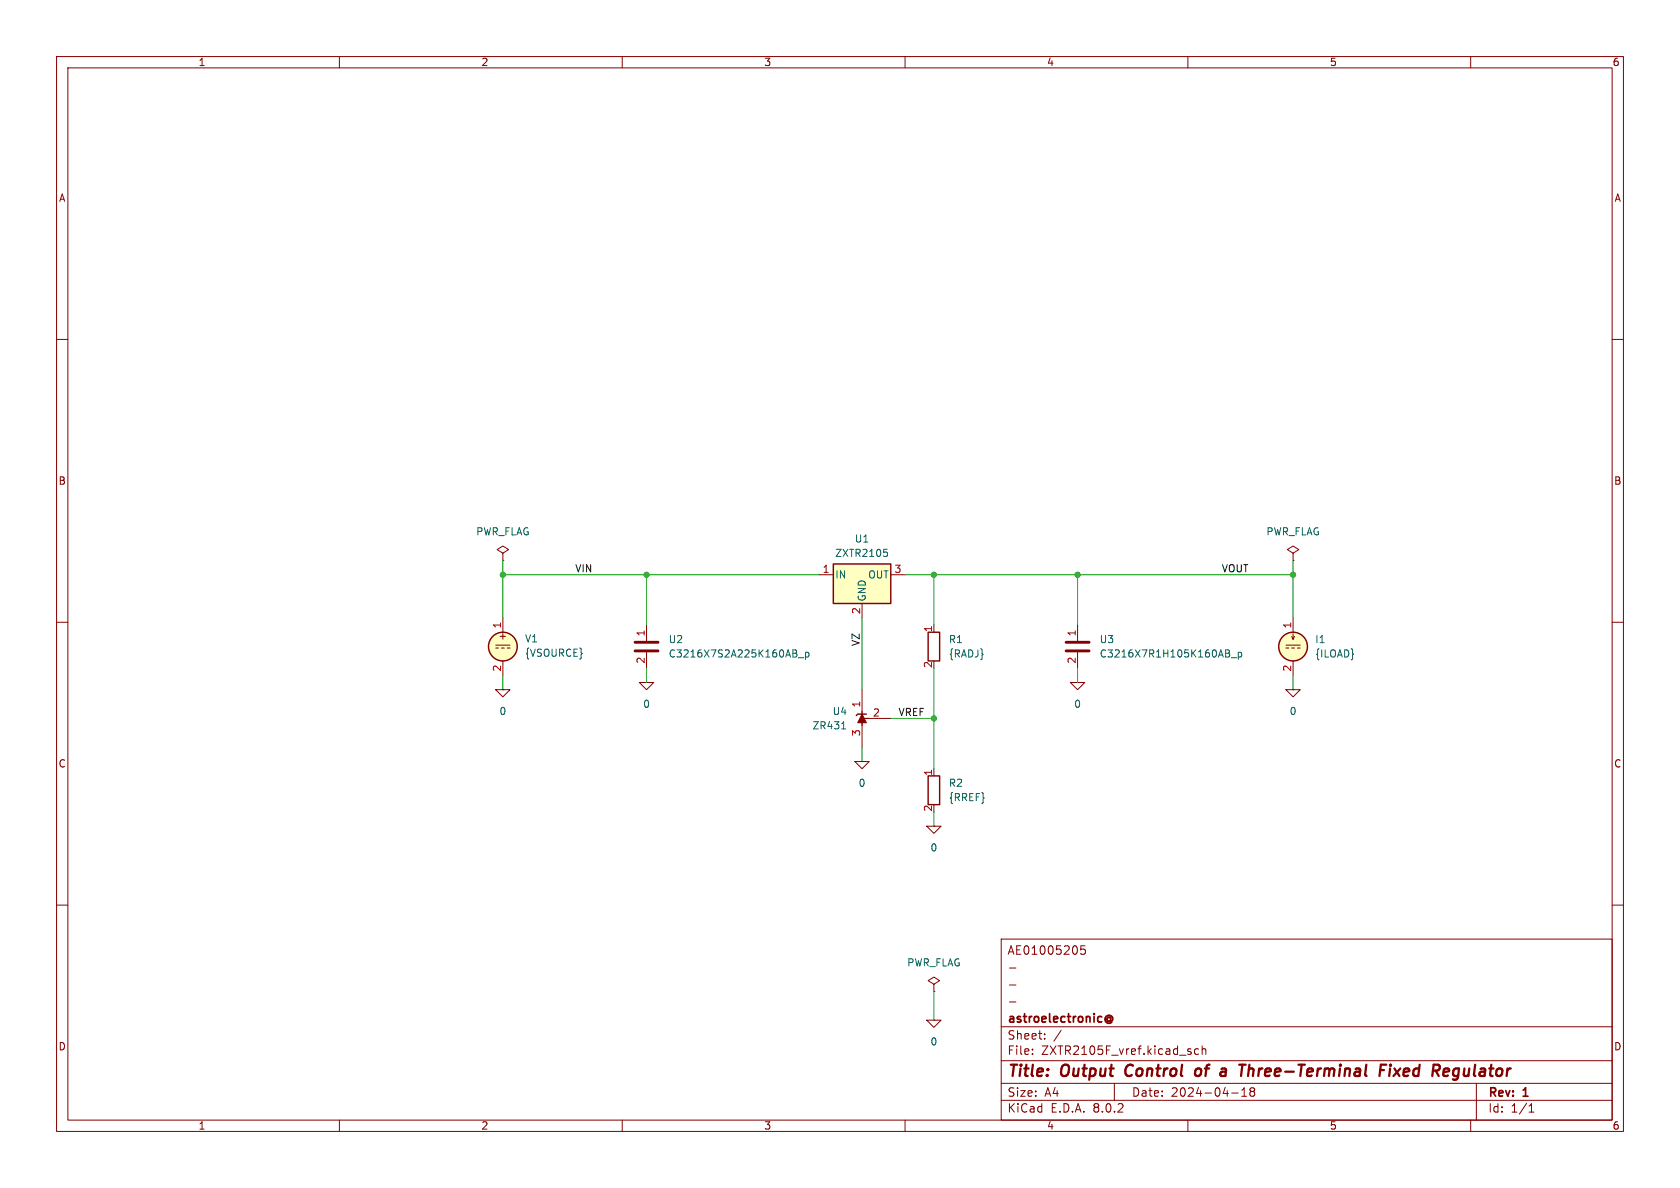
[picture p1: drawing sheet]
(kicad_sch
 (version 20231120)
 (generator "eeschema")
 (generator_version "8.0")
 (paper "A4")
 (title_block
  (title "Output Control of a Three-Terminal Fixed Regulator")
  (date "2024-04-18")
  (rev "1")
  (company "astroelectronic@")
  (comment 1 "-")
  (comment 2 "-")
  (comment 3 "-")
  (comment 4 "AE01005205"))
 (lib_symbols
  (symbol "ZXTR2105F:0"
   (power)
   (pin_numbers hide)
   (pin_names
    (offset 0) hide) (exclude_from_sim no) (in_bom yes) (on_board yes)
   (property "Reference" "#GND" (at 0 -5.08 0) (effects (font (size 1.27 1.27)) (hide yes)))
   (property "Value" "0" (at 0 -2.54 0) (effects (font (size 1.27 1.27))))
   (property "Footprint" "" (at 0 0 0) (effects (font (size 1.27 1.27)) (hide yes)))
   (property "Datasheet" "https://ngspice.sourceforge.io/docs/ngspice-html-manual/manual.xhtml#subsec_Circuit_elements__device" (at 0 -10.16 0) (effects (font (size 1.27 1.27)) (hide yes)))
   (property "Description" "0V reference potential for simulation" (at 0 -7.62 0) (effects (font (size 1.27 1.27)) (hide yes)))
   (symbol "0_0_1"
    (polyline (pts (xy -1.27 0) (xy 0 -1.27) (xy 1.27 0) (xy -1.27 0)) (stroke (width 0) (type default)) (fill (type none))))
   (symbol "0_1_1"
    (pin power_in line (at 0 0 0) (length 0) (name "~" (effects (font (size 1.016 1.016)))) (number "1" (effects (font (size 1.016 1.016)))))))
  (symbol "ZXTR2105F:C"
   (pin_names
    (offset 0.254) hide) (exclude_from_sim no) (in_bom yes) (on_board yes)
   (property "Reference" "C" (at 0.635 2.54 0) (effects (font (size 1.27 1.27)) (justify left)))
   (property "Value" "C" (at 0.635 -2.54 0) (effects (font (size 1.27 1.27)) (justify left)))
   (property "Footprint" "" (at 0.9652 -3.81 0) (effects (font (size 1.27 1.27)) (hide yes)))
   (property "Datasheet" "~" (at 0 0 0) (effects (font (size 1.27 1.27)) (hide yes)))
   (property "Description" "Unpolarized capacitor" (at 0 0 0) (effects (font (size 1.27 1.27)) (hide yes)))
   (symbol "C_0_1"
    (polyline (pts (xy -2.032 -0.762) (xy 2.032 -0.762)) (stroke (width 0.508) (type default)) (fill (type none)))
    (polyline (pts (xy -2.032 0.762) (xy 2.032 0.762)) (stroke (width 0.508) (type default)) (fill (type none))))
   (symbol "C_1_1"
    (pin passive line (at 0 3.81 270) (length 2.794) (name "~" (effects (font (size 1.27 1.27)))) (number "1" (effects (font (size 1.27 1.27)))))
    (pin passive line (at 0 -3.81 90) (length 2.794) (name "~" (effects (font (size 1.27 1.27)))) (number "2" (effects (font (size 1.27 1.27)))))))
  (symbol "ZXTR2105F:IDC"
   (pin_names
    (offset 0.0254) hide) (exclude_from_sim no) (in_bom yes) (on_board yes)
   (property "Reference" "I" (at 2.54 2.54 0) (effects (font (size 1.27 1.27)) (justify left)))
   (property "Value" "1" (at 2.54 0 0) (effects (font (size 1.27 1.27)) (justify left)))
   (property "Footprint" "" (at 0 0 0) (effects (font (size 1.27 1.27)) (hide yes)))
   (property "Datasheet" "https://ngspice.sourceforge.io/docs/ngspice-html-manual/manual.xhtml#sec_Independent_Sources_for" (at 0 0 0) (effects (font (size 1.27 1.27)) (hide yes)))
   (property "Description" "Current source, DC" (at 0 0 0) (effects (font (size 1.27 1.27)) (hide yes)))
   (property "Sim.Pins" "1=+ 2=-" (at 0 0 0) (effects (font (size 1.27 1.27)) (hide yes)))
   (property "Sim.Type" "DC" (at 0 0 0) (effects (font (size 1.27 1.27)) (hide yes)))
   (property "Sim.Device" "I" (at 0 0 0) (effects (font (size 1.27 1.27)) (hide yes)))
   (symbol "IDC_0_0"
    (polyline (pts (xy -1.27 0.254) (xy 1.27 0.254)) (stroke (width 0) (type default)) (fill (type none)))
    (polyline (pts (xy -0.762 -0.254) (xy -1.27 -0.254)) (stroke (width 0) (type default)) (fill (type none)))
    (polyline (pts (xy 0.254 -0.254) (xy -0.254 -0.254)) (stroke (width 0) (type default)) (fill (type none)))
    (polyline (pts (xy 1.27 -0.254) (xy 0.762 -0.254)) (stroke (width 0) (type default)) (fill (type none))))
   (symbol "IDC_0_1"
    (polyline (pts (xy 0 1.27) (xy 0 2.286)) (stroke (width 0) (type default)) (fill (type none)))
    (polyline (pts (xy -0.254 1.778) (xy 0 1.27) (xy 0.254 1.778)) (stroke (width 0) (type default)) (fill (type none)))
    (circle (center 0 0) (radius 2.54) (stroke (width 0.254) (type default)) (fill (type background))))
   (symbol "IDC_1_1"
    (pin passive line (at 0 5.08 270) (length 2.54) (name "~" (effects (font (size 1.27 1.27)))) (number "1" (effects (font (size 1.27 1.27)))))
    (pin passive line (at 0 -5.08 90) (length 2.54) (name "~" (effects (font (size 1.27 1.27)))) (number "2" (effects (font (size 1.27 1.27)))))))
  (symbol "ZXTR2105F:PWR_FLAG"
   (power)
   (pin_numbers hide)
   (pin_names
    (offset 0) hide) (exclude_from_sim no) (in_bom yes) (on_board yes)
   (property "Reference" "#FLG" (at 0 1.905 0) (effects (font (size 1.27 1.27)) (hide yes)))
   (property "Value" "PWR_FLAG" (at 0 3.81 0) (effects (font (size 1.27 1.27))))
   (property "Footprint" "" (at 0 0 0) (effects (font (size 1.27 1.27)) (hide yes)))
   (property "Datasheet" "~" (at 0 0 0) (effects (font (size 1.27 1.27)) (hide yes)))
   (property "Description" "Special symbol for telling ERC where power comes from" (at 0 0 0) (effects (font (size 1.27 1.27)) (hide yes)))
   (symbol "PWR_FLAG_0_0"
    (pin power_out line (at 0 0 90) (length 0) (name "~" (effects (font (size 1.27 1.27)))) (number "1" (effects (font (size 1.27 1.27))))))
   (symbol "PWR_FLAG_0_1"
    (polyline (pts (xy 0 0) (xy 0 1.27) (xy -1.016 1.905) (xy 0 2.54) (xy 1.016 1.905) (xy 0 1.27)) (stroke (width 0) (type default)) (fill (type none)))))
  (symbol "ZXTR2105F:R"
   (pin_names
    (offset 0) hide) (exclude_from_sim no) (in_bom yes) (on_board yes)
   (property "Reference" "R" (at 2.032 0 90) (effects (font (size 1.27 1.27))))
   (property "Value" "R" (at 0 0 90) (effects (font (size 1.27 1.27))))
   (property "Footprint" "" (at -1.778 0 90) (effects (font (size 1.27 1.27)) (hide yes)))
   (property "Datasheet" "~" (at 0 0 0) (effects (font (size 1.27 1.27)) (hide yes)))
   (property "Description" "Resistor" (at 0 0 0) (effects (font (size 1.27 1.27)) (hide yes)))
   (symbol "R_0_1"
    (rectangle (start -1.016 -2.54) (end 1.016 2.54) (stroke (width 0.254) (type default)) (fill (type none))))
   (symbol "R_1_1"
    (pin passive line (at 0 3.81 270) (length 1.27) (name "~" (effects (font (size 1.27 1.27)))) (number "1" (effects (font (size 1.27 1.27)))))
    (pin passive line (at 0 -3.81 90) (length 1.27) (name "~" (effects (font (size 1.27 1.27)))) (number "2" (effects (font (size 1.27 1.27)))))))
  (symbol "ZXTR2105F:VDC"
   (pin_names
    (offset 0.0254) hide) (exclude_from_sim no) (in_bom yes) (on_board yes)
   (property "Reference" "V" (at 2.54 2.54 0) (effects (font (size 1.27 1.27)) (justify left)))
   (property "Value" "1" (at 2.54 0 0) (effects (font (size 1.27 1.27)) (justify left)))
   (property "Footprint" "" (at 0 0 0) (effects (font (size 1.27 1.27)) (hide yes)))
   (property "Datasheet" "https://ngspice.sourceforge.io/docs/ngspice-html-manual/manual.xhtml#sec_Independent_Sources_for" (at 0 0 0) (effects (font (size 1.27 1.27)) (hide yes)))
   (property "Description" "Voltage source, DC" (at 0 0 0) (effects (font (size 1.27 1.27)) (hide yes)))
   (property "Sim.Pins" "1=+ 2=-" (at 0 0 0) (effects (font (size 1.27 1.27)) (hide yes)))
   (property "Sim.Type" "DC" (at 0 0 0) (effects (font (size 1.27 1.27)) (hide yes)))
   (property "Sim.Device" "V" (at 0 0 0) (effects (font (size 1.27 1.27)) (justify left) (hide yes)))
   (symbol "VDC_0_0"
    (polyline (pts (xy -1.27 0.254) (xy 1.27 0.254)) (stroke (width 0) (type default)) (fill (type none)))
    (polyline (pts (xy -0.762 -0.254) (xy -1.27 -0.254)) (stroke (width 0) (type default)) (fill (type none)))
    (polyline (pts (xy 0.254 -0.254) (xy -0.254 -0.254)) (stroke (width 0) (type default)) (fill (type none)))
    (polyline (pts (xy 1.27 -0.254) (xy 0.762 -0.254)) (stroke (width 0) (type default)) (fill (type none)))
    (text "+" (at 0 1.905 0) (effects (font (size 1.27 1.27)))))
   (symbol "VDC_0_1"
    (circle (center 0 0) (radius 2.54) (stroke (width 0.254) (type default)) (fill (type background))))
   (symbol "VDC_1_1"
    (pin passive line (at 0 5.08 270) (length 2.54) (name "~" (effects (font (size 1.27 1.27)))) (number "1" (effects (font (size 1.27 1.27)))))
    (pin passive line (at 0 -5.08 90) (length 2.54) (name "~" (effects (font (size 1.27 1.27)))) (number "2" (effects (font (size 1.27 1.27)))))))
  (symbol "ZXTR2105F:ZR431"
   (pin_names hide) (exclude_from_sim no) (in_bom yes) (on_board yes)
   (property "Reference" "U" (at 0 -2.54 0) (effects (font (size 1.27 1.27))))
   (property "Value" "ZR431" (at 0 -4.445 0) (effects (font (size 1.27 1.27))))
   (property "Footprint" "" (at 0 -6.35 0) (effects (font (size 1.27 1.27)
    (italic yes)) (hide yes)))
   (property "Datasheet" "https://www.diodes.com/assets/Datasheets/ZR431.pdf" (at 0 -6.35 0) (effects (font (size 1.27 1.27)
    (italic yes)) (hide yes)))
   (property "Description" "Shunt Regulator, SOT-23, SOT-223" (at 0 0 0) (effects (font (size 1.27 1.27)) (hide yes)))
   (symbol "ZR431_0_1"
    (polyline (pts (xy -1.27 0) (xy 0 0) (xy 1.27 0)) (stroke (width 0) (type default)) (fill (type none)))
    (polyline (pts (xy -0.762 0.762) (xy 0.762 0) (xy -0.762 -0.762)) (stroke (width 0) (type default)) (fill (type outline)))
    (polyline (pts (xy 0.508 -1.016) (xy 0.762 -0.762) (xy 0.762 0.762) (xy 0.762 0.762)) (stroke (width 0.254) (type default)) (fill (type none))))
   (symbol "ZR431_1_1"
    (polyline (pts (xy 0 1.27) (xy 0 0)) (stroke (width 0) (type default)) (fill (type none)))
    (pin passive line (at 5.08 0 180) (length 5.08) (name "K" (effects (font (size 1.27 1.27)))) (number "1" (effects (font (size 1.27 1.27)))))
    (pin passive line (at 0 5.08 270) (length 5.08) (name "REF" (effects (font (size 1.27 1.27)))) (number "2" (effects (font (size 1.27 1.27)))))
    (pin passive line (at -5.08 0 0) (length 5.08) (name "A" (effects (font (size 1.27 1.27)))) (number "3" (effects (font (size 1.27 1.27)))))))
  (symbol "ZXTR2105F:ZXTR2105F"
   (pin_names
    (offset 0.254)) (exclude_from_sim no) (in_bom yes) (on_board yes)
   (property "Reference" "U" (at -3.81 3.175 0) (effects (font (size 1.27 1.27))))
   (property "Value" "ZXTR2105F" (at 0 3.175 0) (effects (font (size 1.27 1.27)) (justify left)))
   (property "Footprint" "Package_TO_SOT_SMD:SOT-23-3" (at 0 5.715 0) (effects (font (size 1.27 1.27)
    (italic yes)) (hide yes)))
   (property "Datasheet" "https://www.diodes.com/part/view/ZXTR2105F" (at 0 -1.27 0) (effects (font (size 1.27 1.27)) (hide yes)))
   (property "Description" "60V INPUT, 5V 15mA REGULATOR TRANSISTOR " (at 0 0 0) (effects (font (size 1.27 1.27)) (hide yes)))
   (symbol "ZXTR2105F_0_1"
    (rectangle (start -5.08 1.905) (end 5.08 -5.08) (stroke (width 0.254) (type default)) (fill (type background))))
   (symbol "ZXTR2105F_1_1"
    (pin passive line (at -7.62 0 0) (length 2.54) (name "IN" (effects (font (size 1.27 1.27)))) (number "1" (effects (font (size 1.27 1.27)))))
    (pin passive line (at 0 -7.62 90) (length 2.54) (name "GND" (effects (font (size 1.27 1.27)))) (number "2" (effects (font (size 1.27 1.27)))))
    (pin passive line (at 7.62 0 180) (length 2.54) (name "OUT" (effects (font (size 1.27 1.27)))) (number "3" (effects (font (size 1.27 1.27))))))))
 (junction
  (at 165.1 101.6)
  (diameter 0)
  (color 0 0 0 0))
 (junction
  (at 114.3 101.6)
  (diameter 0)
  (color 0 0 0 0))
 (junction
  (at 88.9 101.6)
  (diameter 0)
  (color 0 0 0 0))
 (junction
  (at 165.1 127)
  (diameter 0)
  (color 0 0 0 0))
 (junction
  (at 190.5 101.6)
  (diameter 0)
  (color 0 0 0 0))
 (junction
  (at 228.6 101.6)
  (diameter 0)
  (color 0 0 0 0))
 (wire
  (pts (xy 152.4 132.08) (xy 152.4 134.62))
  (stroke (width 0) (type default)))
 (wire
  (pts (xy 190.5 101.6) (xy 228.6 101.6))
  (stroke (width 0) (type default)))
 (wire
  (pts (xy 165.1 143.51) (xy 165.1 146.05))
  (stroke (width 0) (type default)))
 (wire
  (pts (xy 88.9 109.22) (xy 88.9 101.6))
  (stroke (width 0) (type default)))
 (wire
  (pts (xy 114.3 101.6) (xy 144.78 101.6))
  (stroke (width 0) (type default)))
 (wire
  (pts (xy 190.5 118.11) (xy 190.5 120.65))
  (stroke (width 0) (type default)))
 (wire
  (pts (xy 190.5 101.6) (xy 190.5 110.49))
  (stroke (width 0) (type default)))
 (wire
  (pts (xy 165.1 101.6) (xy 190.5 101.6))
  (stroke (width 0) (type default)))
 (wire
  (pts (xy 88.9 99.06) (xy 88.9 101.6))
  (stroke (width 0) (type default)))
 (wire
  (pts (xy 165.1 175.26) (xy 165.1 180.34))
  (stroke (width 0) (type default)))
 (wire
  (pts (xy 228.6 99.06) (xy 228.6 101.6))
  (stroke (width 0) (type default)))
 (wire
  (pts (xy 165.1 127) (xy 157.48 127))
  (stroke (width 0) (type default)))
 (wire
  (pts (xy 228.6 119.38) (xy 228.6 121.92))
  (stroke (width 0) (type default)))
 (wire
  (pts (xy 165.1 118.11) (xy 165.1 127))
  (stroke (width 0) (type default)))
 (wire
  (pts (xy 165.1 135.89) (xy 165.1 127))
  (stroke (width 0) (type default)))
 (wire
  (pts (xy 88.9 101.6) (xy 114.3 101.6))
  (stroke (width 0) (type default)))
 (wire
  (pts (xy 228.6 109.22) (xy 228.6 101.6))
  (stroke (width 0) (type default)))
 (wire
  (pts (xy 114.3 118.11) (xy 114.3 120.65))
  (stroke (width 0) (type default)))
 (wire
  (pts (xy 160.02 101.6) (xy 165.1 101.6))
  (stroke (width 0) (type default)))
 (wire
  (pts (xy 152.4 109.22) (xy 152.4 121.92))
  (stroke (width 0) (type default)))
 (wire
  (pts (xy 88.9 119.38) (xy 88.9 121.92))
  (stroke (width 0) (type default)))
 (wire
  (pts (xy 165.1 101.6) (xy 165.1 110.49))
  (stroke (width 0) (type default)))
 (wire
  (pts (xy 114.3 110.49) (xy 114.3 101.6))
  (stroke (width 0) (type default)))
 (label "VREF"
  (at 158.75 127 0)
  (fields_autoplaced yes)
  (effects (font (size 1.27 1.27)) (justify left bottom)))
 (label "VOUT"
  (at 215.9 101.6 0)
  (fields_autoplaced yes)
  (effects (font (size 1.27 1.27)) (justify left bottom)))
 (label "VZ"
  (at 152.4 114.3 90)
  (fields_autoplaced yes)
  (effects (font (size 1.27 1.27)) (justify left bottom)))
 (label "VIN"
  (at 101.6 101.6 0)
  (fields_autoplaced yes)
  (effects (font (size 1.27 1.27)) (justify left bottom)))
 (symbol
  (lib_id "ZXTR2105F:C")
  (at 114.3 114.3 0)
  (unit 1)
  (exclude_from_sim no)
  (in_bom yes)
  (on_board yes)
  (dnp no)
  (fields_autoplaced yes)
  (property "Reference" "U2" (at 118.11 113.0299 0) (effects (font (size 1.27 1.27)) (justify left)))
  (property "Value" "C3216X7S2A225K160AB_p" (at 118.11 115.5699 0) (effects (font (size 1.27 1.27)) (justify left)))
  (property "Footprint" "" (at 115.2652 118.11 0) (effects (font (size 1.27 1.27)) (hide yes)))
  (property "Datasheet" "~" (at 114.3 114.3 0) (effects (font (size 1.27 1.27)) (hide yes)))
  (property "Description" "Unpolarized capacitor" (at 114.3 114.3 0) (effects (font (size 1.27 1.27)) (hide yes)))
  (property "Sim.Library" "c3216x7s2a225k160ab_p.mod" (at 114.3 114.3 0) (effects (font (size 1.27 1.27)) (hide yes)))
  (property "Sim.Name" "C3216X7S2A225K160AB_p" (at 114.3 114.3 0) (effects (font (size 1.27 1.27)) (hide yes)))
  (property "Sim.Device" "SUBCKT" (at 114.3 114.3 0) (effects (font (size 1.27 1.27)) (hide yes)))
  (property "Sim.Pins" "1=n1 2=n2" (at 114.3 114.3 0) (effects (font (size 1.27 1.27)) (hide yes)))
  (pin "1")
  (pin "2")
  (instances (project "ZXTR2105F" (path "" (reference "U2") (unit 1))) (project "ZXTR2105F_vref" (path "" (reference "U2") (unit 1)))))
 (symbol
  (lib_id "ZXTR2105F:0")
  (at 165.1 146.05 0)
  (unit 1)
  (exclude_from_sim no)
  (in_bom yes)
  (on_board yes)
  (dnp no)
  (fields_autoplaced yes)
  (property "Reference" "#GND07" (at 165.1 151.13 0) (effects (font (size 1.27 1.27)) (hide yes)))
  (property "Value" "0" (at 165.1 149.86 0) (effects (font (size 1.27 1.27))))
  (property "Footprint" "" (at 165.1 146.05 0) (effects (font (size 1.27 1.27)) (hide yes)))
  (property "Datasheet" "https://ngspice.sourceforge.io/docs/ngspice-html-manual/manual.xhtml#subsec_Circuit_elements__device" (at 165.1 156.21 0) (effects (font (size 1.27 1.27)) (hide yes)))
  (property "Description" "0V reference potential for simulation" (at 165.1 153.67 0) (effects (font (size 1.27 1.27)) (hide yes)))
  (pin "1"))
 (symbol
  (lib_id "ZXTR2105F:PWR_FLAG")
  (at 165.1 175.26 0)
  (unit 1)
  (exclude_from_sim no)
  (in_bom yes)
  (on_board yes)
  (dnp no)
  (fields_autoplaced yes)
  (property "Reference" "#FLG03" (at 165.1 173.355 0) (effects (font (size 1.27 1.27)) (hide yes)))
  (property "Value" "PWR_FLAG" (at 165.1 170.18 0) (effects (font (size 1.27 1.27))))
  (property "Footprint" "" (at 165.1 175.26 0) (effects (font (size 1.27 1.27)) (hide yes)))
  (property "Datasheet" "~" (at 165.1 175.26 0) (effects (font (size 1.27 1.27)) (hide yes)))
  (property "Description" "Special symbol for telling ERC where power comes from" (at 165.1 175.26 0) (effects (font (size 1.27 1.27)) (hide yes)))
  (pin "1")
  (instances (project "ZXTR2105F" (path "" (reference "#FLG03") (unit 1))) (project "ZXTR2105F_vref" (path "" (reference "#FLG03") (unit 1)))))
 (symbol
  (lib_id "ZXTR2105F:0")
  (at 228.6 121.92 0)
  (unit 1)
  (exclude_from_sim no)
  (in_bom yes)
  (on_board yes)
  (dnp no)
  (fields_autoplaced yes)
  (property "Reference" "#GND04" (at 228.6 127 0) (effects (font (size 1.27 1.27)) (hide yes)))
  (property "Value" "0" (at 228.6 125.73 0) (effects (font (size 1.27 1.27))))
  (property "Footprint" "" (at 228.6 121.92 0) (effects (font (size 1.27 1.27)) (hide yes)))
  (property "Datasheet" "https://ngspice.sourceforge.io/docs/ngspice-html-manual/manual.xhtml#subsec_Circuit_elements__device" (at 228.6 132.08 0) (effects (font (size 1.27 1.27)) (hide yes)))
  (property "Description" "0V reference potential for simulation" (at 228.6 129.54 0) (effects (font (size 1.27 1.27)) (hide yes)))
  (pin "1")
  (instances (project "ZXTR2105F" (path "" (reference "#GND04") (unit 1))) (project "ZXTR2105F_vref" (path "" (reference "#GND04") (unit 1)))))
 (symbol
  (lib_id "ZXTR2105F:IDC")
  (at 228.6 114.3 0)
  (unit 1)
  (exclude_from_sim no)
  (in_bom yes)
  (on_board yes)
  (dnp no)
  (fields_autoplaced yes)
  (property "Reference" "I1" (at 232.41 113.0299 0) (effects (font (size 1.27 1.27)) (justify left)))
  (property "Value" "{ILOAD}" (at 232.41 115.5699 0) (effects (font (size 1.27 1.27)) (justify left)))
  (property "Footprint" "" (at 228.6 114.3 0) (effects (font (size 1.27 1.27)) (hide yes)))
  (property "Datasheet" "https://ngspice.sourceforge.io/docs/ngspice-html-manual/manual.xhtml#sec_Independent_Sources_for" (at 228.6 114.3 0) (effects (font (size 1.27 1.27)) (hide yes)))
  (property "Description" "Current source, DC" (at 228.6 114.3 0) (effects (font (size 1.27 1.27)) (hide yes)))
  (property "Sim.Pins" "1=+ 2=-" (at 228.6 114.3 0) (effects (font (size 1.27 1.27)) (hide yes)))
  (property "Sim.Type" "DC" (at 228.6 114.3 0) (effects (font (size 1.27 1.27)) (hide yes)))
  (property "Sim.Device" "I" (at 228.6 114.3 0) (effects (font (size 1.27 1.27)) (hide yes)))
  (pin "1")
  (pin "2")
  (instances (project "ZXTR2105F" (path "" (reference "I1") (unit 1))) (project "ZXTR2105F_vref" (path "" (reference "I1") (unit 1)))))
 (symbol
  (lib_id "ZXTR2105F:0")
  (at 190.5 120.65 0)
  (unit 1)
  (exclude_from_sim no)
  (in_bom yes)
  (on_board yes)
  (dnp no)
  (fields_autoplaced yes)
  (property "Reference" "#GND03" (at 190.5 125.73 0) (effects (font (size 1.27 1.27)) (hide yes)))
  (property "Value" "0" (at 190.5 124.46 0) (effects (font (size 1.27 1.27))))
  (property "Footprint" "" (at 190.5 120.65 0) (effects (font (size 1.27 1.27)) (hide yes)))
  (property "Datasheet" "https://ngspice.sourceforge.io/docs/ngspice-html-manual/manual.xhtml#subsec_Circuit_elements__device" (at 190.5 130.81 0) (effects (font (size 1.27 1.27)) (hide yes)))
  (property "Description" "0V reference potential for simulation" (at 190.5 128.27 0) (effects (font (size 1.27 1.27)) (hide yes)))
  (pin "1")
  (instances (project "ZXTR2105F" (path "" (reference "#GND03") (unit 1))) (project "ZXTR2105F_vref" (path "" (reference "#GND03") (unit 1)))))
 (symbol
  (lib_id "ZXTR2105F:PWR_FLAG")
  (at 88.9 99.06 0)
  (unit 1)
  (exclude_from_sim no)
  (in_bom yes)
  (on_board yes)
  (dnp no)
  (fields_autoplaced yes)
  (property "Reference" "#FLG01" (at 88.9 97.155 0) (effects (font (size 1.27 1.27)) (hide yes)))
  (property "Value" "PWR_FLAG" (at 88.9 93.98 0) (effects (font (size 1.27 1.27))))
  (property "Footprint" "" (at 88.9 99.06 0) (effects (font (size 1.27 1.27)) (hide yes)))
  (property "Datasheet" "~" (at 88.9 99.06 0) (effects (font (size 1.27 1.27)) (hide yes)))
  (property "Description" "Special symbol for telling ERC where power comes from" (at 88.9 99.06 0) (effects (font (size 1.27 1.27)) (hide yes)))
  (pin "1")
  (instances (project "ZXTR2105F" (path "" (reference "#FLG01") (unit 1))) (project "ZXTR2105F_vref" (path "" (reference "#FLG01") (unit 1)))))
 (symbol
  (lib_id "ZXTR2105F:ZR431")
  (at 152.4 127 270)
  (mirror x)
  (unit 1)
  (exclude_from_sim no)
  (in_bom yes)
  (on_board yes)
  (dnp no)
  (property "Reference" "U4" (at 149.86 125.7299 90) (effects (font (size 1.27 1.27)) (justify right)))
  (property "Value" "ZR431" (at 149.86 128.2699 90) (effects (font (size 1.27 1.27)) (justify right)))
  (property "Footprint" "" (at 146.05 127 0) (effects (font (size 1.27 1.27)
    (italic yes)) (hide yes)))
  (property "Datasheet" "https://www.diodes.com/assets/Datasheets/ZR431.pdf" (at 146.05 127 0) (effects (font (size 1.27 1.27)
    (italic yes)) (hide yes)))
  (property "Description" "Shunt Regulator, SOT-23, SOT-223" (at 152.4 127 0) (effects (font (size 1.27 1.27)) (hide yes)))
  (property "Sim.Library" "ZR431.spice.txt" (at 152.4 127 0) (effects (font (size 1.27 1.27)) (hide yes)))
  (property "Sim.Name" "ZR431" (at 152.4 127 0) (effects (font (size 1.27 1.27)) (hide yes)))
  (property "Sim.Device" "SUBCKT" (at 152.4 127 0) (effects (font (size 1.27 1.27)) (hide yes)))
  (property "Sim.Pins" "1=1 2=2 3=3" (at 152.4 127 0) (effects (font (size 1.27 1.27)) (hide yes)))
  (pin "2")
  (pin "3")
  (pin "1"))
 (symbol
  (lib_id "ZXTR2105F:0")
  (at 114.3 120.65 0)
  (unit 1)
  (exclude_from_sim no)
  (in_bom yes)
  (on_board yes)
  (dnp no)
  (fields_autoplaced yes)
  (property "Reference" "#GND02" (at 114.3 125.73 0) (effects (font (size 1.27 1.27)) (hide yes)))
  (property "Value" "0" (at 114.3 124.46 0) (effects (font (size 1.27 1.27))))
  (property "Footprint" "" (at 114.3 120.65 0) (effects (font (size 1.27 1.27)) (hide yes)))
  (property "Datasheet" "https://ngspice.sourceforge.io/docs/ngspice-html-manual/manual.xhtml#subsec_Circuit_elements__device" (at 114.3 130.81 0) (effects (font (size 1.27 1.27)) (hide yes)))
  (property "Description" "0V reference potential for simulation" (at 114.3 128.27 0) (effects (font (size 1.27 1.27)) (hide yes)))
  (pin "1")
  (instances (project "ZXTR2105F" (path "" (reference "#GND02") (unit 1))) (project "ZXTR2105F_vref" (path "" (reference "#GND02") (unit 1)))))
 (symbol
  (lib_id "ZXTR2105F:0")
  (at 165.1 180.34 0)
  (unit 1)
  (exclude_from_sim no)
  (in_bom yes)
  (on_board yes)
  (dnp no)
  (fields_autoplaced yes)
  (property "Reference" "#GND05" (at 165.1 185.42 0) (effects (font (size 1.27 1.27)) (hide yes)))
  (property "Value" "0" (at 165.1 184.15 0) (effects (font (size 1.27 1.27))))
  (property "Footprint" "" (at 165.1 180.34 0) (effects (font (size 1.27 1.27)) (hide yes)))
  (property "Datasheet" "https://ngspice.sourceforge.io/docs/ngspice-html-manual/manual.xhtml#subsec_Circuit_elements__device" (at 165.1 190.5 0) (effects (font (size 1.27 1.27)) (hide yes)))
  (property "Description" "0V reference potential for simulation" (at 165.1 187.96 0) (effects (font (size 1.27 1.27)) (hide yes)))
  (pin "1")
  (instances (project "ZXTR2105F" (path "" (reference "#GND05") (unit 1))) (project "ZXTR2105F_vref" (path "" (reference "#GND05") (unit 1)))))
 (symbol
  (lib_id "ZXTR2105F:R")
  (at 165.1 139.7 0)
  (unit 1)
  (exclude_from_sim no)
  (in_bom yes)
  (on_board yes)
  (dnp no)
  (fields_autoplaced yes)
  (property "Reference" "R2" (at 167.64 138.4299 0) (effects (font (size 1.27 1.27)) (justify left)))
  (property "Value" "{RREF}" (at 167.64 140.9699 0) (effects (font (size 1.27 1.27)) (justify left)))
  (property "Footprint" "" (at 163.322 139.7 90) (effects (font (size 1.27 1.27)) (hide yes)))
  (property "Datasheet" "~" (at 165.1 139.7 0) (effects (font (size 1.27 1.27)) (hide yes)))
  (property "Description" "Resistor" (at 165.1 139.7 0) (effects (font (size 1.27 1.27)) (hide yes)))
  (pin "2")
  (pin "1"))
 (symbol
  (lib_id "ZXTR2105F:ZXTR2105F")
  (at 152.4 101.6 0)
  (unit 1)
  (exclude_from_sim no)
  (in_bom yes)
  (on_board yes)
  (dnp no)
  (fields_autoplaced yes)
  (property "Reference" "U1" (at 152.4 95.25 0) (effects (font (size 1.27 1.27))))
  (property "Value" "ZXTR2105" (at 152.4 97.79 0) (effects (font (size 1.27 1.27))))
  (property "Footprint" "Package_TO_SOT_SMD:SOT-23-3" (at 152.4 95.885 0) (effects (font (size 1.27 1.27)
    (italic yes)) (hide yes)))
  (property "Datasheet" "https://www.diodes.com/part/view/ZXTR2105F" (at 152.4 102.87 0) (effects (font (size 1.27 1.27)) (hide yes)))
  (property "Description" "60V INPUT, 5V 15mA REGULATOR TRANSISTOR " (at 152.4 101.6 0) (effects (font (size 1.27 1.27)) (hide yes)))
  (property "Sim.Library" "ZXTR2105F.spice.txt" (at 152.4 101.6 0) (effects (font (size 1.27 1.27)) (hide yes)))
  (property "Sim.Name" "ZXTR2105" (at 152.4 101.6 0) (effects (font (size 1.27 1.27)) (hide yes)))
  (property "Sim.Device" "SUBCKT" (at 152.4 101.6 0) (effects (font (size 1.27 1.27)) (hide yes)))
  (property "Sim.Pins" "1=1 2=2 3=3" (at 152.4 101.6 0) (effects (font (size 1.27 1.27)) (hide yes)))
  (pin "2")
  (pin "3")
  (pin "1")
  (instances (project "ZXTR2105F" (path "" (reference "U1") (unit 1))) (project "ZXTR2105F_vref" (path "" (reference "U1") (unit 1)))))
 (symbol
  (lib_id "ZXTR2105F:0")
  (at 152.4 134.62 0)
  (unit 1)
  (exclude_from_sim no)
  (in_bom yes)
  (on_board yes)
  (dnp no)
  (fields_autoplaced yes)
  (property "Reference" "#GND01" (at 152.4 139.7 0) (effects (font (size 1.27 1.27)) (hide yes)))
  (property "Value" "0" (at 152.4 138.43 0) (effects (font (size 1.27 1.27))))
  (property "Footprint" "" (at 152.4 134.62 0) (effects (font (size 1.27 1.27)) (hide yes)))
  (property "Datasheet" "https://ngspice.sourceforge.io/docs/ngspice-html-manual/manual.xhtml#subsec_Circuit_elements__device" (at 152.4 144.78 0) (effects (font (size 1.27 1.27)) (hide yes)))
  (property "Description" "0V reference potential for simulation" (at 152.4 142.24 0) (effects (font (size 1.27 1.27)) (hide yes)))
  (pin "1"))
 (symbol
  (lib_id "ZXTR2105F:R")
  (at 165.1 114.3 0)
  (unit 1)
  (exclude_from_sim no)
  (in_bom yes)
  (on_board yes)
  (dnp no)
  (fields_autoplaced yes)
  (property "Reference" "R1" (at 167.64 113.0299 0) (effects (font (size 1.27 1.27)) (justify left)))
  (property "Value" "{RADJ}" (at 167.64 115.5699 0) (effects (font (size 1.27 1.27)) (justify left)))
  (property "Footprint" "" (at 163.322 114.3 90) (effects (font (size 1.27 1.27)) (hide yes)))
  (property "Datasheet" "~" (at 165.1 114.3 0) (effects (font (size 1.27 1.27)) (hide yes)))
  (property "Description" "Resistor" (at 165.1 114.3 0) (effects (font (size 1.27 1.27)) (hide yes)))
  (pin "2")
  (pin "1"))
 (symbol
  (lib_id "ZXTR2105F:C")
  (at 190.5 114.3 0)
  (unit 1)
  (exclude_from_sim no)
  (in_bom yes)
  (on_board yes)
  (dnp no)
  (fields_autoplaced yes)
  (property "Reference" "U3" (at 194.31 113.0299 0) (effects (font (size 1.27 1.27)) (justify left)))
  (property "Value" "C3216X7R1H105K160AB_p" (at 194.31 115.5699 0) (effects (font (size 1.27 1.27)) (justify left)))
  (property "Footprint" "" (at 191.4652 118.11 0) (effects (font (size 1.27 1.27)) (hide yes)))
  (property "Datasheet" "~" (at 190.5 114.3 0) (effects (font (size 1.27 1.27)) (hide yes)))
  (property "Description" "Unpolarized capacitor" (at 190.5 114.3 0) (effects (font (size 1.27 1.27)) (hide yes)))
  (property "Sim.Library" "c3216x7r1h105k160ab_p.mod" (at 190.5 114.3 0) (effects (font (size 1.27 1.27)) (hide yes)))
  (property "Sim.Name" "C3216X7R1H105K160AB_p" (at 190.5 114.3 0) (effects (font (size 1.27 1.27)) (hide yes)))
  (property "Sim.Device" "SUBCKT" (at 190.5 114.3 0) (effects (font (size 1.27 1.27)) (hide yes)))
  (property "Sim.Pins" "1=n1 2=n2" (at 190.5 114.3 0) (effects (font (size 1.27 1.27)) (hide yes)))
  (pin "1")
  (pin "2")
  (instances (project "ZXTR2105F" (path "" (reference "U3") (unit 1))) (project "ZXTR2105F_vref" (path "" (reference "U3") (unit 1)))))
 (symbol
  (lib_id "ZXTR2105F:PWR_FLAG")
  (at 228.6 99.06 0)
  (unit 1)
  (exclude_from_sim no)
  (in_bom yes)
  (on_board yes)
  (dnp no)
  (fields_autoplaced yes)
  (property "Reference" "#FLG02" (at 228.6 97.155 0) (effects (font (size 1.27 1.27)) (hide yes)))
  (property "Value" "PWR_FLAG" (at 228.6 93.98 0) (effects (font (size 1.27 1.27))))
  (property "Footprint" "" (at 228.6 99.06 0) (effects (font (size 1.27 1.27)) (hide yes)))
  (property "Datasheet" "~" (at 228.6 99.06 0) (effects (font (size 1.27 1.27)) (hide yes)))
  (property "Description" "Special symbol for telling ERC where power comes from" (at 228.6 99.06 0) (effects (font (size 1.27 1.27)) (hide yes)))
  (pin "1")
  (instances (project "ZXTR2105F" (path "" (reference "#FLG02") (unit 1))) (project "ZXTR2105F_vref" (path "" (reference "#FLG02") (unit 1)))))
 (symbol
  (lib_id "ZXTR2105F:0")
  (at 88.9 121.92 0)
  (unit 1)
  (exclude_from_sim no)
  (in_bom yes)
  (on_board yes)
  (dnp no)
  (fields_autoplaced yes)
  (property "Reference" "#GND06" (at 88.9 127 0) (effects (font (size 1.27 1.27)) (hide yes)))
  (property "Value" "0" (at 88.9 125.73 0) (effects (font (size 1.27 1.27))))
  (property "Footprint" "" (at 88.9 121.92 0) (effects (font (size 1.27 1.27)) (hide yes)))
  (property "Datasheet" "https://ngspice.sourceforge.io/docs/ngspice-html-manual/manual.xhtml#subsec_Circuit_elements__device" (at 88.9 132.08 0) (effects (font (size 1.27 1.27)) (hide yes)))
  (property "Description" "0V reference potential for simulation" (at 88.9 129.54 0) (effects (font (size 1.27 1.27)) (hide yes)))
  (pin "1")
  (instances (project "ZXTR2105F" (path "" (reference "#GND06") (unit 1))) (project "ZXTR2105F_vref" (path "" (reference "#GND06") (unit 1)))))
 (symbol
  (lib_id "ZXTR2105F:VDC")
  (at 88.9 114.3 0)
  (unit 1)
  (exclude_from_sim no)
  (in_bom yes)
  (on_board yes)
  (dnp no)
  (fields_autoplaced yes)
  (property "Reference" "V1" (at 92.71 112.9001 0) (effects (font (size 1.27 1.27)) (justify left)))
  (property "Value" "{VSOURCE}" (at 92.71 115.4401 0) (effects (font (size 1.27 1.27)) (justify left)))
  (property "Footprint" "" (at 88.9 114.3 0) (effects (font (size 1.27 1.27)) (hide yes)))
  (property "Datasheet" "https://ngspice.sourceforge.io/docs/ngspice-html-manual/manual.xhtml#sec_Independent_Sources_for" (at 88.9 114.3 0) (effects (font (size 1.27 1.27)) (hide yes)))
  (property "Description" "Voltage source, DC" (at 88.9 114.3 0) (effects (font (size 1.27 1.27)) (hide yes)))
  (property "Sim.Pins" "1=+ 2=-" (at 88.9 114.3 0) (effects (font (size 1.27 1.27)) (hide yes)))
  (property "Sim.Type" "DC" (at 88.9 114.3 0) (effects (font (size 1.27 1.27)) (hide yes)))
  (property "Sim.Device" "V" (at 88.9 114.3 0) (effects (font (size 1.27 1.27)) (justify left) (hide yes)))
  (pin "1")
  (pin "2")
  (instances (project "ZXTR2105F" (path "" (reference "V1") (unit 1))) (project "ZXTR2105F_vref" (path "" (reference "V1") (unit 1)))))
 (sheet_instances
  (path ""
   (page "1"))))
